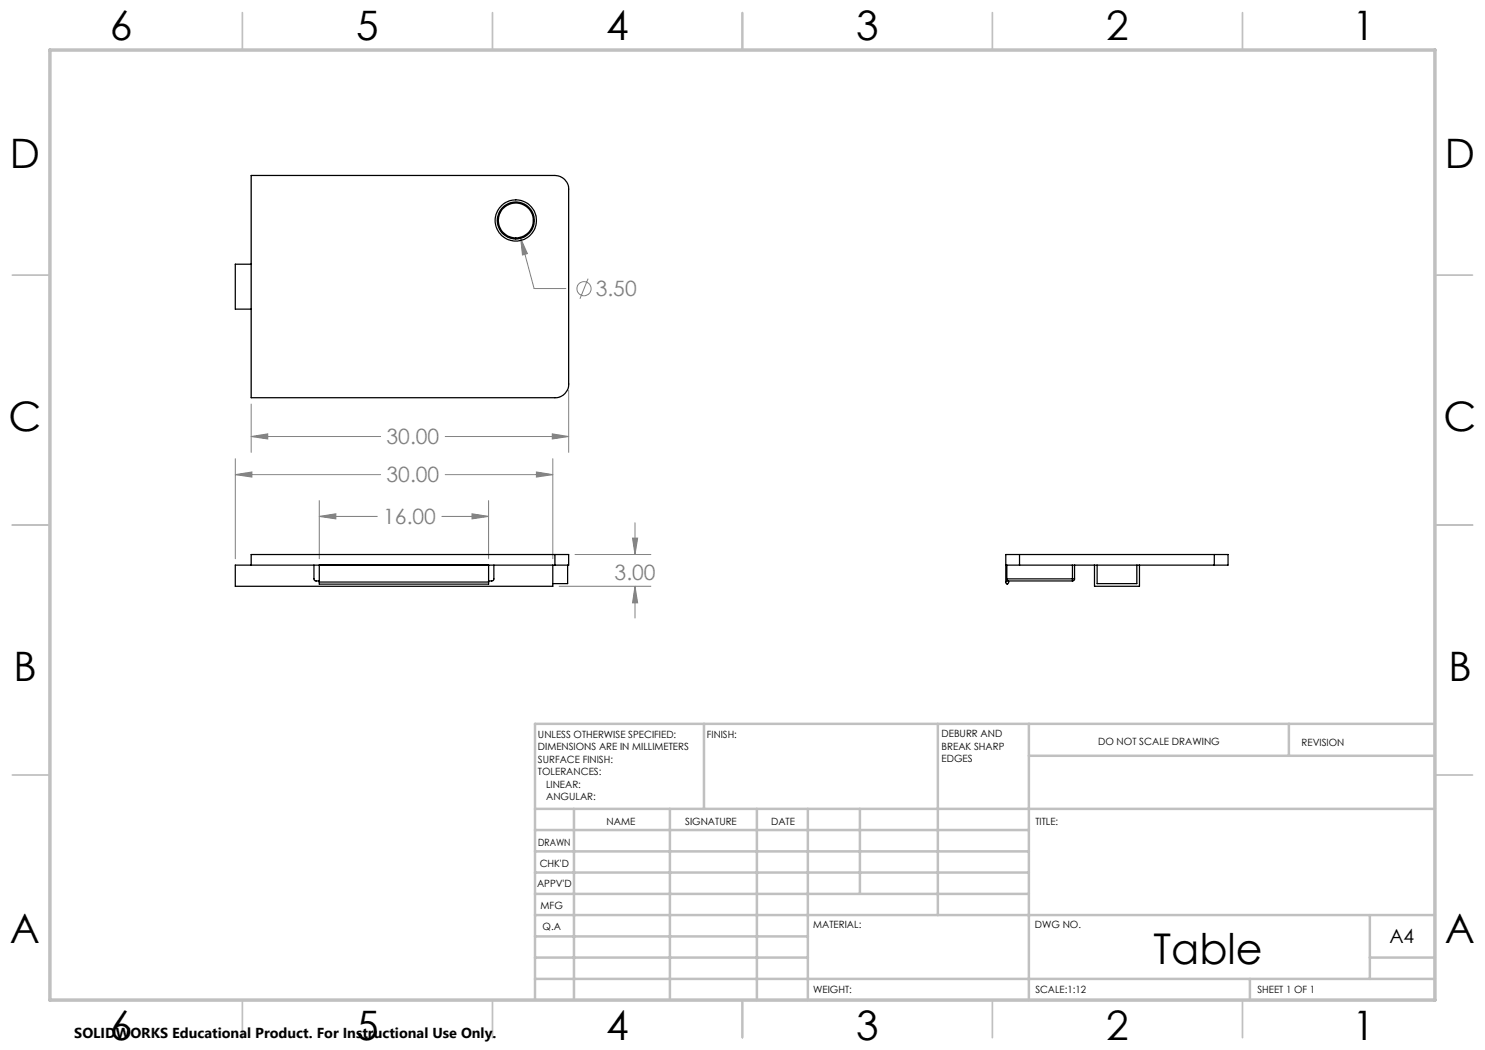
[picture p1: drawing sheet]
<svg xmlns="http://www.w3.org/2000/svg" width="297mm" height="210mm" viewBox="0 0 297 210" stroke-linecap="round" stroke-linejoin="round" font-family="sans-serif">
<g fill="none" stroke="#808080" stroke-width=".2">
<path d="M104.1 47.7l1.4 3-1 .3zM104.1 47.7l2.7 10h6.4M117.6 55.7l-1.6 4.1M113.7 78.1v12.4M47.1 94.9l3.3-.5v1zM47.1 91.7v20.1M47.1 94.9h29M50.2 87.3l3.4-.5v1zM50.2 80.8v9.7M50.2 87.3h25.9M89 94.9h21.6M89 87.3h24.7"/>
<path d="M107.3 94.4l3.3 .5-3.3 .5zM110.5 86.8l3.2 .5-3.2 .5zM110.6 91.7v20.1M63.9 103.3l3.3-.5v1zM63.9 100.1v11.7M63.9 103.3h11.6M88.4 103.3h9.3M94.4 102.8l3.3 .5-3.3 .5zM97.7 100.1v11.7M111.8 117.3h18.4M115 110.9h15.2M126.5 107.6h1l-.5 3.3z"/>
<path d="M127 117.3l.5 3.3h-1zM127 104.6v6.3M127 117.3v6.3"/>
<circle cx="116.8" cy="57.7" r="1.41"/>
</g>
<g fill="none" stroke="#c0c0c0" stroke-width=".35">
<path d="M48.5 2.5v7.5M98.5 2.5v7.5M148.5 2.5v7.5M198.5 2.5v7.5M248.5 2.5v7.5M2.5 55h7.5M287 55h7.5M2.5 105h7.5M287 105h7.5M2.5 155h7.5M287 155h7.5M48.5 200v7.5"/>
<path d="M98.5 200v7.5M148.5 200v7.5M198.5 200v7.5M248.5 200v7.5"/>
</g>
<g fill="none" stroke="#c0c0c0" stroke-width=".5">
<path d="M140.8 144.8v17M187.6 144.8v38.2M205.8 144.8v55.2M205.8 151.2h81.2M257.8 144.8v6.4M287 144.8h-180v55.2M107 161.8h180M107 178.8h98.8M107 174.5h98.8M107 170.3h98.8M107 166h98.8M114.8 161.8v38.2"/>
<path d="M134 161.8v38.2M151.4 161.8v38.2M161.6 161.8v38.2M172 161.8v17M107 195.8h180M107 191.5h54.6M107 187.3h54.6M107 183h180M250 195.8v4.2M274 191.5h13M274 183v12.8"/>
</g>
<path d="M10 10h277v190h-277z" fill="none" stroke="#c0c0c0" stroke-width=".7"/>
<path d="M107.3 94.4l3.3 .5-3.3 .5zM47.1 94.9l3.3-.5v1zM63.9 103.3l3.3-.5v1zM94.4 102.8l3.3 .5-3.3 .5zM126.5 107.6h1l-.5 3.3zM127 117.3l.5 3.3h-1zM50.2 87.3l3.4-.5v1zM110.5 86.8l3.2 .5-3.2 .5zM104.1 47.7l.4 3.3 1-.3z" fill="#808080"/>
<g fill="none" stroke="#000" stroke-width=".25">
<path d="M50.2 35.1h60.8a2.77 2.77 0 0 1 2.7 2.7v39a2.7 2.7 0 0 1-2.7 2.7h-60.8zM50.2 52.8h-3.1v9h3.1M62.8 113v2.9l.3 .3h.8M63.9 116.4v.4h33.8v-.4M63.9 116.4h33.8M63.9 113v3.4M97.7 113v3.4M98.8 113v2.9l-.4 .3h-.7M110.6 113v4.3h-63.5v-4.3h63.9M111 110.9h2.7v2.1h-2.7M111 110.9v2.1M111 110.9h-60.8v2.1"/>
<path d="M113.5 113v3.7h-2.9M201.2 113h2.7M201.4 115.8v.4h13.1M201.4 115.8h13.1M201.4 113v2.8M203.9 110.9h-2.7v5.5a.31 .31 0 0 0 .2 .4 .31 .31 0 0 0 .3-.4v-.2M203.9 113h39M203.9 110.9h39M203.9 110.9v2.1M214.5 115.8v.4M214.5 115.8h.4M214.5 113v2.8"/>
<path d="M214.9 115.8l-.2 .3-.2 .1M214.9 113v2.8M218.9 113v4.3h9v-4.3M219.4 113v3.7h8v-3.7M242.9 110.9h2.7v2.1h-2.7M242.9 110.9v2.1"/>
<circle cx="103.2" cy="44.1" r="3.5"/>
<circle cx="103.2" cy="44.1" r="3.7"/>
<circle cx="103.2" cy="44.1" r="4.1"/>
</g>
<text font-size="8.5" x="230.7" y="192.7">Table</text>
<g font-size="8.1">
<text x="22" y="8">6</text>
<text x="71.2" y="8">5</text>
<text x="121.2" y="8">4</text>
<text x="171.3" y="8">3</text>
<text x="221.3" y="8">2</text>
<text x="270.5" y="8">1</text>
<text x="2" y="33.6">D</text>
<text x="289" y="33.6">D</text>
<text x="1.7" y="86.1">C</text>
<text x="288.7" y="86.1">C</text>
<text x="2.7" y="136.1">B</text>
<text x="289.7" y="136.1">B</text>
<text x="2" y="188.6">A</text>
<text x="289" y="188.6">A</text>
<text x="22" y="208">6</text>
<text x="71.2" y="208">5</text>
<text x="121.2" y="208">4</text>
<text x="171.3" y="208">3</text>
<text x="221.3" y="208">2</text>
<text x="270.5" y="208">1</text>
</g>
<g font-size="4.2" fill="#808080">
<text x="119.1" y="59.3">3.50</text>
<text x="77.3" y="88.9">30.00</text>
<text x="77.3" y="96.5">30.00</text>
<text x="76.6" y="104.9">16.00</text>
<text x="122.9" y="116">3.00</text>
</g>
<text font-size="3.9" x="277.9" y="188.5">A4</text>
<text font-size="2.9" x="14.9" y="207.6">SOLIDWORKS Educational Product. For Instructional Use Only.</text>
<g font-size="2">
<text x="107.6" y="147.6">UNLESS OTHERWISE SPECIFIED:</text>
<text x="141.4" y="147.6">FINISH:</text>
<text x="188.3" y="147.5">DEBURR AND</text>
<text x="188.3" y="150">BREAK SHARP</text>
<text x="219.6" y="149">DO NOT SCALE DRAWING</text>
<text x="260.3" y="149.2">REVISION</text>
<text x="107.6" y="150.1">DIMENSIONS ARE IN MILLIMETERS</text>
<text x="107.6" y="152.6">SURFACE FINISH:</text>
<text x="107.6" y="155.1">TOLERANCES:</text>
<text x="188.3" y="152.5">EDGES</text>
<text x="109.2" y="157.6">LINEAR:</text>
<text x="109.2" y="160.1">ANGULAR:</text>
<text x="121.3" y="165">NAME</text>
<text x="137" y="164.9">SIGNATURE</text>
<text x="154.2" y="164.9">DATE</text>
<text x="207.1" y="164.9">TITLE:</text>
<text x="107.6" y="169.1">DRAWN</text>
<text x="107.9" y="173.3">CHK'D</text>
<text x="107.4" y="177.4">APPV'D</text>
<text x="108.1" y="181.8">MFG</text>
<text x="108.5" y="186">Q.A</text>
<text x="162.6" y="185.5">MATERIAL:</text>
<text x="207" y="185.5">DWG NO.</text>
<text x="162.6" y="198.5">WEIGHT:</text>
<text x="207.1" y="198.6">SCALE:1:12</text>
<text x="251.5" y="198.6">SHEET 1 OF 1</text>
</g>
</svg>
